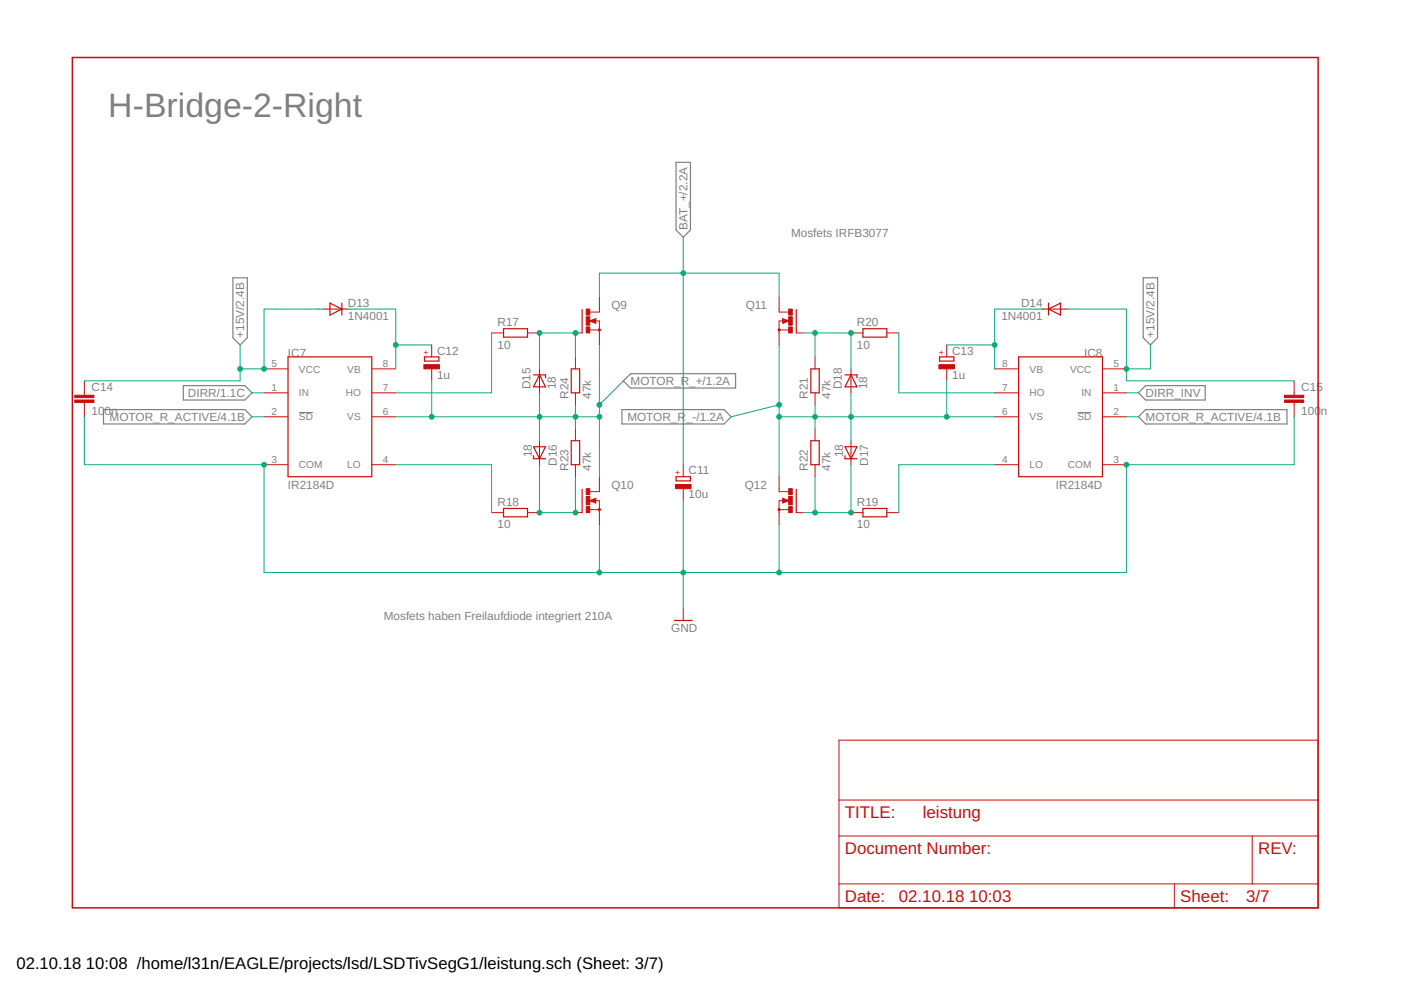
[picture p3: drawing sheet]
<svg xmlns="http://www.w3.org/2000/svg" width="297mm" height="210mm" viewBox="0 0 297 210" stroke-linecap="round" stroke-linejoin="round" font-family="sans-serif">
<path d="M63.4 87.5h3M228.5 87.5h2.9" fill="none" stroke="#808080" stroke-width=".21"/>
<path d="M143.3 34.4h3.1v14.4l-1.5 1.5-1.6-1.5zM49.4 58.9h3v12.7l-1.5 1.5-1.5-1.5zM242.4 58.9h3v12.7l-1.5 1.5-1.5-1.5zM21.9 86.8h30l1.5 1.6-1.5 1.5h-30zM38.9 81.8h13l1.5 1.5-1.5 1.5h-13zM131.9 86.8h21.6l1.5 1.6-1.5 1.5h-21.6zM132.2 80.8l1.5-1.6h22.3v3.1h-22.3zM241.4 83.3l1.5-1.5h12.6v3h-12.6zM241.4 88.4l1.5-1.6h30v3.1h-30z" fill="none" stroke="#808080" stroke-width=".25"/>
<path d="M15.3 12.2h264.2v180.3h-264.2zM126.2 67.8l-.9 .3 .9 .2v-.2h-.3M166.1 67.8l.9 .3-.9 .2v-.2h.2M126.2 105.9l-.9 .3 .9 .2v-.2h-.3M166.1 105.9l.9 .3-.9 .2v-.2h.2" fill="none" stroke="#c90d0c" stroke-width=".32"/>
<g fill="none" stroke="#c90d0c" stroke-width=".21">
<path d="M56 78.2h5.1M68.7 65.5h5M78.8 78.2h5.1M91.5 73.1v2.6M91.5 78.2v2.6M104.2 70.6h2.6M111.8 70.6h2.6M114.4 78.2v5.1M122 70.6h1.4M122 75.7v2.5M125.1 70h2M125.1 68.1l1.2-.6v1.1z"/>
<path d="M126.2 68.1h.9v5M127.1 63v3.2h-2M165.2 63v3.2h2M165.2 70h2M165.9 67.5l1.3 .6-1.3 .5zM166.1 68.1h-.9v5M168.8 70.6h1.5M172.8 75.7v2.5M180.4 70.6h2.6M180.4 78.2v5.1M188 70.6h2.6M200.7 73.1v2.6"/>
<path d="M200.7 78.2v2.6M210.9 78.2h5.1M221 65.5h5.1M233.7 78.2h5.1M17.9 80.8v3M17.9 85.3v3.1M56 83.3h5.1M56 88.4h5.1M56 98.5h5.1M78.8 83.3h5.1M78.8 88.4h5.1M78.8 98.5h5.1"/>
<path d="M114.4 93.5v5M122 83.3v2.5M122 90.9v2.6M122 98.5v2.6M144.9 98.5v2.6M172.8 83.3v2.5M172.8 90.9v2.6M172.8 98.5v2.6M180.4 93.5v5M210.9 83.3h5.1M210.9 88.4h5.1M210.9 98.5h5.1"/>
<path d="M233.7 83.3h5.1M233.7 88.4h5.1M233.7 98.5h5.1M274.4 80.8v3M274.4 85.3v3.1M104.2 108.7h2.6M111.8 108.7h2.6M122 108.7h1.4M125.1 106.2l1.2-.6v1.1zM125.1 108.1h2M126.2 106.2h.9v5M127.1 101.1v3.1h-2"/>
<path d="M144.9 103.6v2.6M165.2 101.1v3.1h2M165.2 108.1h2M165.9 105.6l1.3 .6-1.3 .5zM166.1 106.2h-.9v5M168.8 108.7h1.5M180.4 108.7h2.6M188 108.7h2.6M144.9 129v2.6M177.9 156.9h101.6v35.6h-101.6zM177.9 177.2h101.6M177.9 169.6h101.6"/>
<path d="M265.5 177.2v10.2M177.9 187.4h101.6M249 187.4v5.1"/>
</g>
<g fill="none" stroke="#c90d0c" stroke-width=".25">
<path d="M61.1 75.7h17.7v25.4h-17.7zM70 64.3l2.5 1.2-2.5 1.3zM72.5 64.3v2.5M90 75.7h3v.9h-3zM106.8 69.7h5v1.8h-5zM113.1 79.5h2.6v.6M114.4 79.5l1.3 2.5h-2.6zM121.1 78.2h1.8v5.1h-1.8zM123.4 65.7v4.9M168.8 65.7v4.9M171.9 78.2h1.8v5.1h-1.8zM179.2 79.5h2.5v.6"/>
<path d="M180.4 79.5l1.3 2.5h-2.5zM183 69.7h5v1.8h-5zM199.2 75.7h3v.9h-3zM216 75.7h17.7v25.4h-17.7zM222.3 65.5l2.6-1.2v2.5zM222.3 64.3v2.5M113.1 94.7h2.6l-1.3 2.6zM113.1 96.6v.7h2.6M121.1 93.5h1.8v5h-1.8zM171.9 93.5h1.8v5h-1.8zM179.2 96.6v.7h2.5M179.2 94.7h2.5l-1.3 2.6z"/>
<path d="M106.8 107.8h5v1.8h-5zM123.4 103.7v5M143.3 101.1h3.1v.9h-3.1zM168.8 103.7v5M183 107.8h5v1.8h-5zM143 131.6h3.8"/>
</g>
<g fill="none" stroke="#c90d0c" stroke-width=".42">
<circle cx="127.1" cy="70" r=".13"/>
<circle cx="165.2" cy="70" r=".13"/>
<circle cx="127.1" cy="108.1" r=".13"/>
<circle cx="165.2" cy="108.1" r=".13"/>
</g>
<g fill="#c90d0c" stroke="#c90d0c" stroke-width=".21">
<path d="M124.3 69.3h.8v1.3h-.8z"/>
<path d="M124.3 65.5h.8v1.3h-.8z"/>
<path d="M124.3 67.2h.8v1.7h-.8z"/>
<path d="M124.3 107.4h.8v1.3h-.8z"/>
<path d="M124.3 103.6h.8v1.3h-.8z"/>
<path d="M124.3 105.3h.8v1.7h-.8z"/>
<path d="M167.2 69.3h.8v1.3h-.8z"/>
<path d="M167.2 65.5h.8v1.3h-.8z"/>
<path d="M167.2 67.2h.8v1.7h-.8z"/>
<path d="M167.2 107.4h.8v1.3h-.8z"/>
<path d="M167.2 103.6h.8v1.3h-.8z"/>
<path d="M167.2 105.3h.8v1.7h-.8z"/>
<path d="M143.2 102.7h3.3v.9h-3.3z"/>
<path d="M89.9 77.3h3.3v.9h-3.3z"/>
<path d="M199.1 77.3h3.3v.9h-3.3z"/>
<path d="M15.9 84.8h4v.5h-4z"/>
<path d="M15.9 83.8h4v.5h-4z"/>
<path d="M272.4 84.8h4v.5h-4z"/>
<path d="M272.4 83.8h4v.5h-4z"/>
</g>
<g fill="none" stroke="#0dab76" stroke-width=".21">
<path d="M144.9 50.3v48.2M50.9 73.1v7.7h-33M68.7 65.5h-12.7v12.7h-5.1M73.7 65.5h10.2v12.7M83.9 73.1h7.6M104.2 70.6v12.7h-20.3M122 75.7v-5.1h-7.6v7.6M127.1 63v-5.1h38.1v5.1M127.1 73.1v28M165.2 73.1v28M170.3 70.6h10.1v7.6M172.8 70.6v5.1"/>
<path d="M190.6 70.6v12.7h20.3M200.7 73.1h10.2M221 65.5h-10.1v12.7M226.1 65.5h12.7v15.3h35.6M243.9 73.1v5.1h-5.1M17.9 88.4v10.1h38.1v22.9h182.8v-22.9h35.6v-10.1M53.4 83.3h2.6M53.4 88.4h2.6M83.9 98.5h20.3v10.2M83.9 88.4h43.2M91.5 80.8v7.6M114.4 98.5v10.2h7.6v-7.6"/>
<path d="M114.4 83.3v10.2M122 85.8v5.1M132.2 80.8l-5.1 5M165.2 88.4h45.7M165.2 85.8l-10.2 2.6M172.8 85.8v5.1M180.4 98.5v10.2h-10.1M180.4 83.3v10.2M200.7 80.8v7.6M210.9 98.5h-20.3v10.2M238.8 83.3h2.6M238.8 88.4h2.6"/>
<path d="M127.1 111.2v10.2M144.9 106.2v22.8M165.2 111.2v10.2M172.8 101.1v7.6"/>
</g>
<g fill="#0dab76" stroke="#0dab76" stroke-width=".21">
<circle cx="144.9" cy="57.9" r=".51"/>
<circle cx="56" cy="78.2" r=".51"/>
<circle cx="50.9" cy="78.2" r=".51"/>
<circle cx="238.8" cy="78.2" r=".51"/>
<circle cx="83.9" cy="73.1" r=".51"/>
<circle cx="210.9" cy="73.1" r=".51"/>
<circle cx="122" cy="108.7" r=".51"/>
<circle cx="114.4" cy="108.7" r=".51"/>
<circle cx="122" cy="70.6" r=".51"/>
<circle cx="114.4" cy="70.6" r=".51"/>
<circle cx="172.8" cy="70.6" r=".51"/>
<circle cx="180.4" cy="70.6" r=".51"/>
<circle cx="172.8" cy="108.7" r=".51"/>
<circle cx="180.4" cy="108.7" r=".51"/>
<circle cx="127.1" cy="85.8" r=".51"/>
<circle cx="127.1" cy="88.4" r=".51"/>
<circle cx="91.5" cy="88.4" r=".51"/>
<circle cx="122" cy="88.4" r=".51"/>
<circle cx="114.4" cy="88.4" r=".51"/>
<circle cx="165.2" cy="85.8" r=".51"/>
<circle cx="165.2" cy="88.4" r=".51"/>
<circle cx="200.7" cy="88.4" r=".51"/>
<circle cx="172.8" cy="88.4" r=".51"/>
<circle cx="180.4" cy="88.4" r=".51"/>
<circle cx="144.9" cy="121.4" r=".51"/>
<circle cx="127.1" cy="121.4" r=".51"/>
<circle cx="165.2" cy="121.4" r=".51"/>
<circle cx="56" cy="98.5" r=".51"/>
<circle cx="238.8" cy="98.5" r=".51"/>
</g>
<text font-size="7.2" fill="#808080" x="23" y="24.9">H-Bridge-2-Right</text>
<g font-size="3.6" fill="#c90d0c">
<text x="179.1" y="173.4">TITLE:</text>
<text x="195.7" y="173.4">leistung</text>
<text x="179.1" y="181.1">Document Number:</text>
<text x="266.8" y="181.1">REV:</text>
<text x="179.1" y="191.2">Date:</text>
<text x="190.6" y="191.2">02.10.18</text>
<text x="205.5" y="191.2">10:03</text>
<text x="250.3" y="191.2">Sheet:</text>
<text x="264.2" y="191.2">3/7</text>
</g>
<g font-size="3.5">
<text x="3.5" y="205.4">02.10.18</text>
<text x="18.2" y="205.4">10:08 /home/l31n/EAGLE/projects/lsd/LSDTivSegG1/leistung.sch (Sheet: 3/7)</text>
</g>
<g font-size="2.5" fill="#808080">
<text x="145.8" y="48.8" transform="rotate(-90 145.8 48.8)">BAT_+/2.2A</text>
<text x="167.7" y="50.3">Mosfets IRFB3077</text>
<text x="73.8" y="65">D13</text>
<text x="129.6" y="65.5">Q9</text>
<text x="158.1" y="65.5">Q11</text>
<text x="216.5" y="65">D14</text>
<text x="51.8" y="71.6" transform="rotate(-90 51.8 71.6)">+15V/2.4B</text>
<text x="73.8" y="67.8">1N4001</text>
<text x="105.5" y="69.1">R17</text>
<text x="181.7" y="69.1">R20</text>
<text x="212.3" y="67.8">1N4001</text>
<text x="244.8" y="71.6" transform="rotate(-90 244.8 71.6)">+15V/2.4B</text>
<text x="61.1" y="75.7">I</text>
<text x="61.8" y="75.7">C7</text>
<text x="92.7" y="75.2">C12</text>
<text x="105.5" y="73.9">10</text>
<text x="181.7" y="73.9">10</text>
<text x="201.9" y="75.2">C13</text>
<text x="229.9" y="75.7">IC8</text>
<text x="19.4" y="82.9">C14</text>
<text x="92.7" y="80.3">1u</text>
<text x="112.5" y="82.5" transform="rotate(-90 112.5 82.5)">D15</text>
<text x="117.8" y="82.5" transform="rotate(-90 117.8 82.5)">18</text>
<text x="133.7" y="81.6">MOTOR_R_+/1.2A</text>
<text x="178.5" y="82.5" transform="rotate(-90 178.5 82.5)">D18</text>
<text x="183.8" y="82.5" transform="rotate(-90 183.8 82.5)">18</text>
<text x="201.9" y="80.3">1u</text>
<text x="275.9" y="82.9">C15</text>
<text x="19.4" y="88">10</text>
<text x="22.2" y="88">0n</text>
<text x="23.2" y="89.3">MOTOR_R_ACTIVE/4.1B</text>
<text x="39.9" y="84.2">DIRR/1.1C</text>
<text x="120.5" y="84.6" transform="rotate(-90 120.5 84.6)">R24</text>
<text x="125.3" y="84.6" transform="rotate(-90 125.3 84.6)">47k</text>
<text x="133" y="89.3">MOTOR_R</text>
<text x="145.4" y="89.3">_-/1.2A</text>
<text x="171.3" y="84.6" transform="rotate(-90 171.3 84.6)">R21</text>
<text x="176.1" y="84.6" transform="rotate(-90 176.1 84.6)">47k</text>
<text x="242.9" y="84.2">DIRR_INV</text>
<text x="242.9" y="89.3">MOTOR_R_ACTIVE/4.1B</text>
<text x="275.9" y="88">100</text>
<text x="280.1" y="88">n</text>
<text x="112.7" y="97" transform="rotate(-90 112.7 97)">18</text>
<text x="118.1" y="98.8" transform="rotate(-90 118.1 98.8)">D16</text>
<text x="120.5" y="99.8" transform="rotate(-90 120.5 99.8)">R23</text>
<text x="125.3" y="99.8" transform="rotate(-90 125.3 99.8)">47k</text>
<text x="146" y="100.6">C11</text>
<text x="171.3" y="99.8" transform="rotate(-90 171.3 99.8)">R22</text>
<text x="176.1" y="99.8" transform="rotate(-90 176.1 99.8)">47k</text>
<text x="178.8" y="97" transform="rotate(-90 178.8 97)">18</text>
<text x="184.1" y="98.8" transform="rotate(-90 184.1 98.8)">D17</text>
<text x="61.1" y="103.6">IR2184D</text>
<text x="105.5" y="107.2">R18</text>
<text x="129.6" y="103.6">Q10</text>
<text x="146" y="105.7">10u</text>
<text x="157.9" y="103.6">Q12</text>
<text x="181.7" y="107.2">R19</text>
<text x="223.9" y="103.6">IR2184D</text>
<text x="105.5" y="112">10</text>
<text x="181.7" y="112">10</text>
<text x="81.4" y="131.5">Mosfets haben Freilaufdiode integriert 210A</text>
<text x="142.3" y="134.1">GND</text>
</g>
<g font-size="2.1" fill="#808080">
<text x="57.5" y="77.9">5</text>
<text x="81.2" y="77.9">8</text>
<text x="212.4" y="77.9">8</text>
<text x="236.1" y="77.9">5</text>
<text x="57.5" y="82.9">1</text>
<text x="63.4" y="79">VCC</text>
<text x="73.6" y="79">VB</text>
<text x="81.2" y="82.9">7</text>
<text x="212.4" y="82.9">7</text>
<text x="218.3" y="79">VB</text>
<text x="226.9" y="79">VCC</text>
<text x="236.1" y="82.9">1</text>
<text x="57.5" y="88">2</text>
<text x="63.4" y="84.1">IN</text>
<text x="63.4" y="89.1">SD</text>
<text x="73.3" y="84.1">HO</text>
<text x="73.6" y="89.1">VS</text>
<text x="81.2" y="88">6</text>
<text x="212.4" y="88">6</text>
<text x="218.3" y="89.1">VS</text>
<text x="218.3" y="84.1">HO</text>
<text x="228.4" y="89.1">SD</text>
<text x="229.3" y="84.1">IN</text>
<text x="236.1" y="88">2</text>
<text x="57.5" y="98.2">3</text>
<text x="63.4" y="99.3">COM</text>
<text x="73.6" y="99.3">LO</text>
<text x="81.2" y="98.2">4</text>
<text x="212.4" y="98.2">4</text>
<text x="218.3" y="99.3">LO</text>
<text x="226.4" y="99.3">COM</text>
<text x="236.1" y="98.2">3</text>
</g>
<g font-size="1.8" fill="#c90d0c">
<text x="90.9" y="75.3" transform="rotate(-90 90.9 75.3)">+</text>
<text x="200.1" y="75.3" transform="rotate(-90 200.1 75.3)">+</text>
<text x="144.3" y="100.7" transform="rotate(-90 144.3 100.7)">+</text>
</g>
<g font-size=".6" fill="#ffba08">
<text x="67" y="65.7">SpiceOrder</text>
<text x="70.1" y="65.7">1</text>
<text x="72.1" y="65.7">SpiceOrder 2</text>
<text x="219.4" y="65.7">SpiceOrder 2</text>
<text x="224.4" y="65.7">SpiceOrder 1</text>
</g>
</svg>
